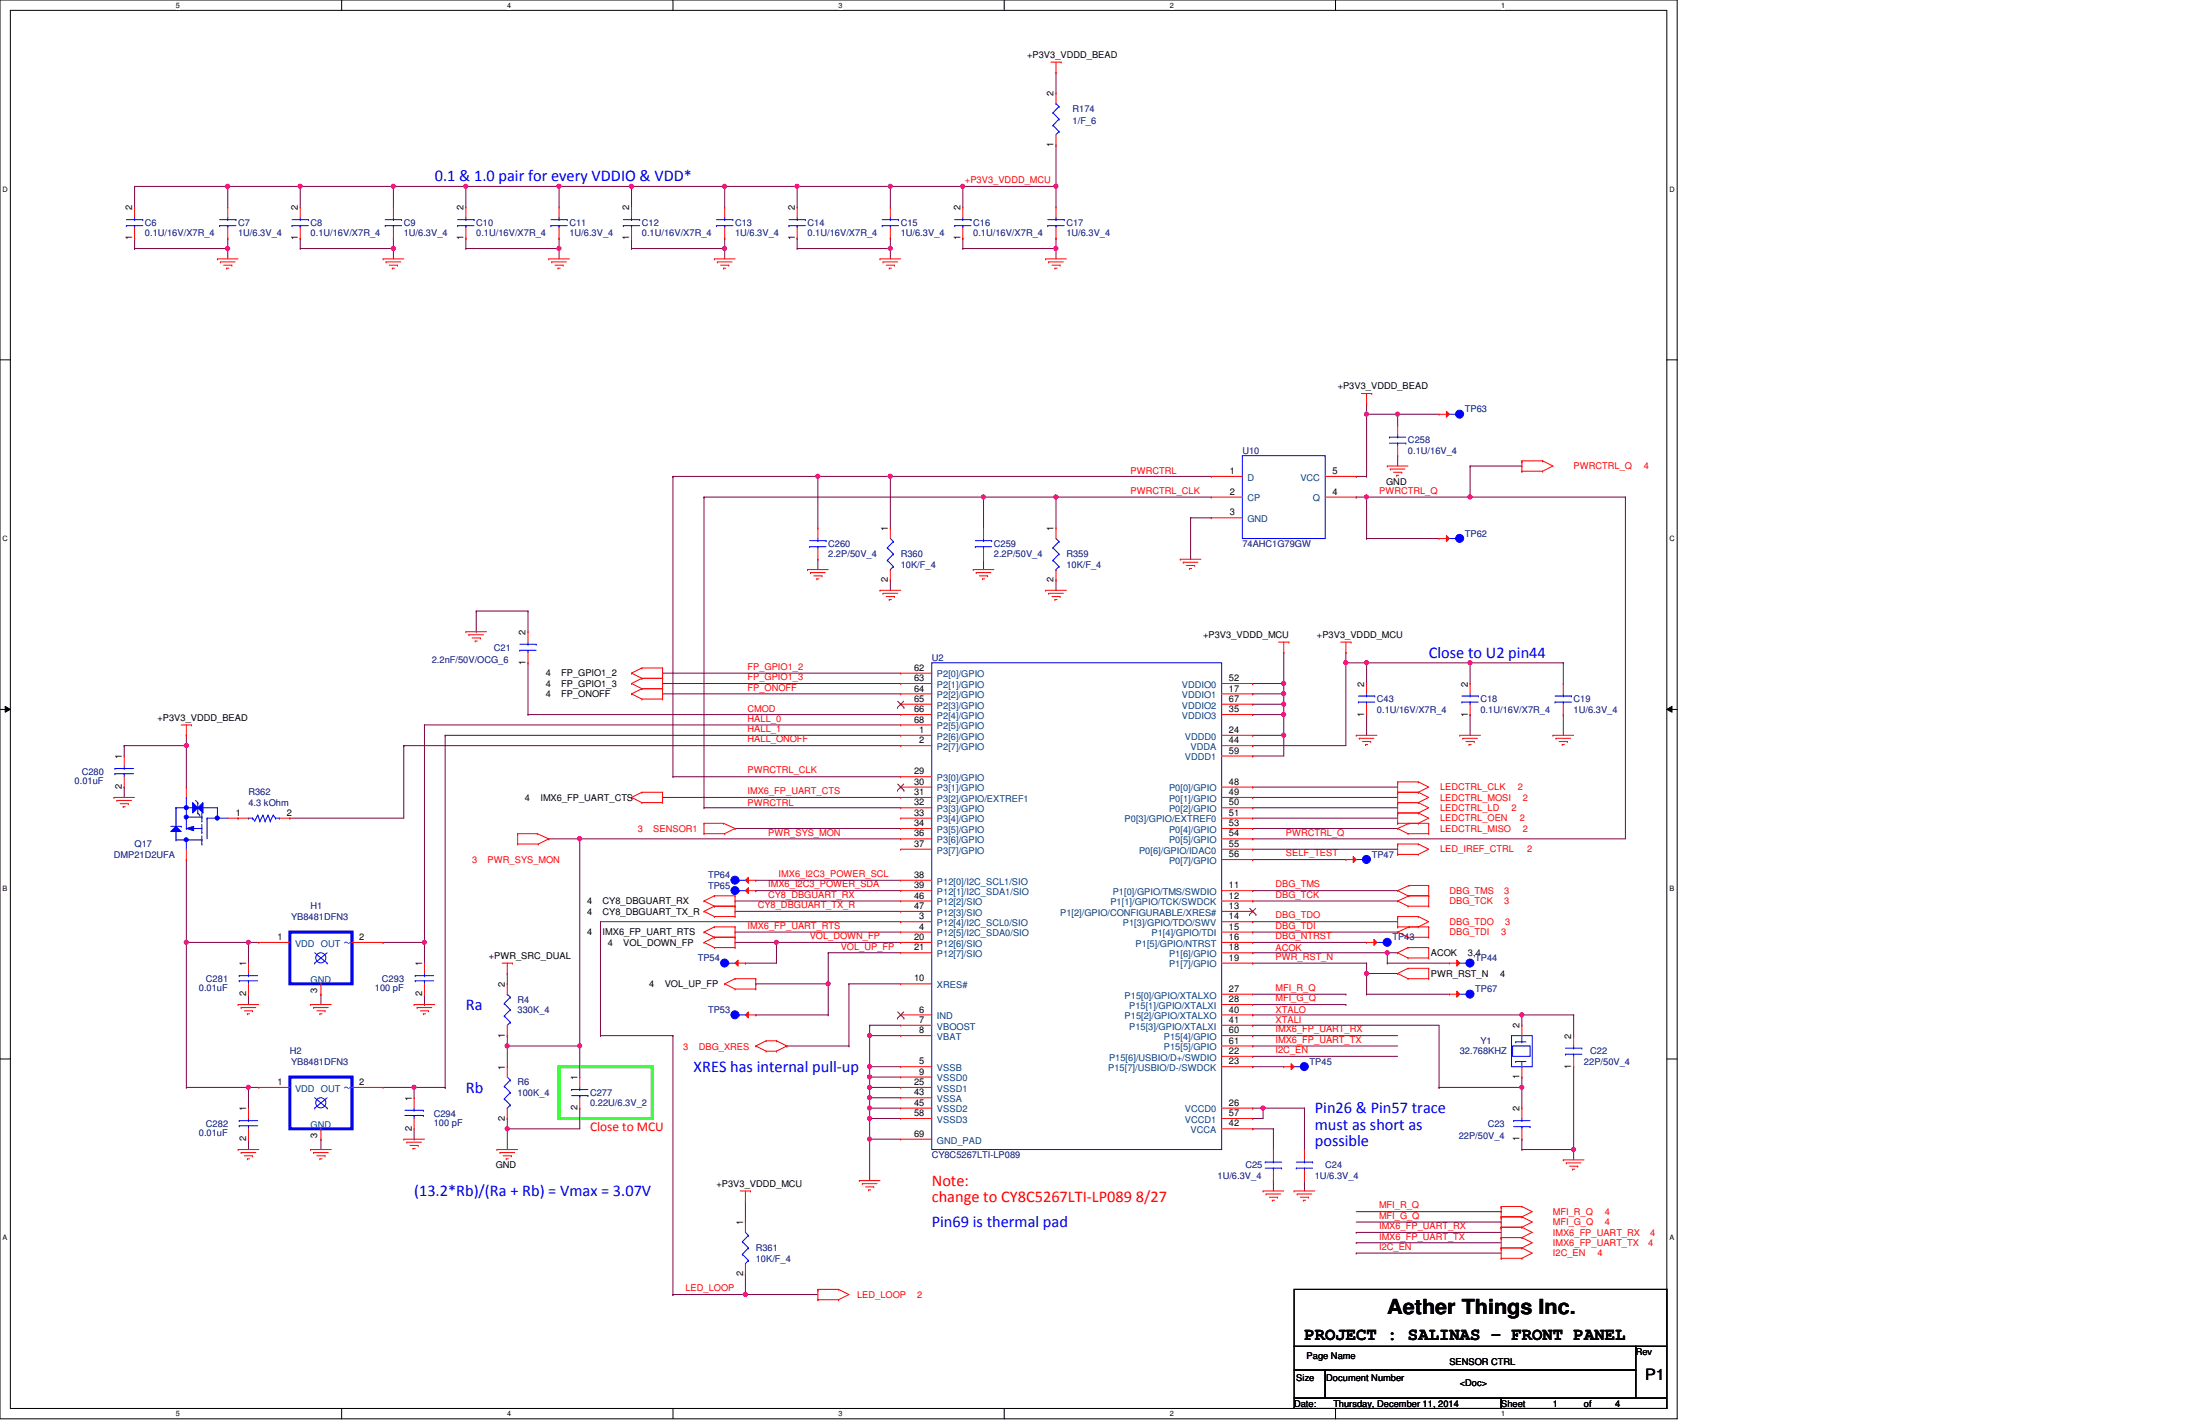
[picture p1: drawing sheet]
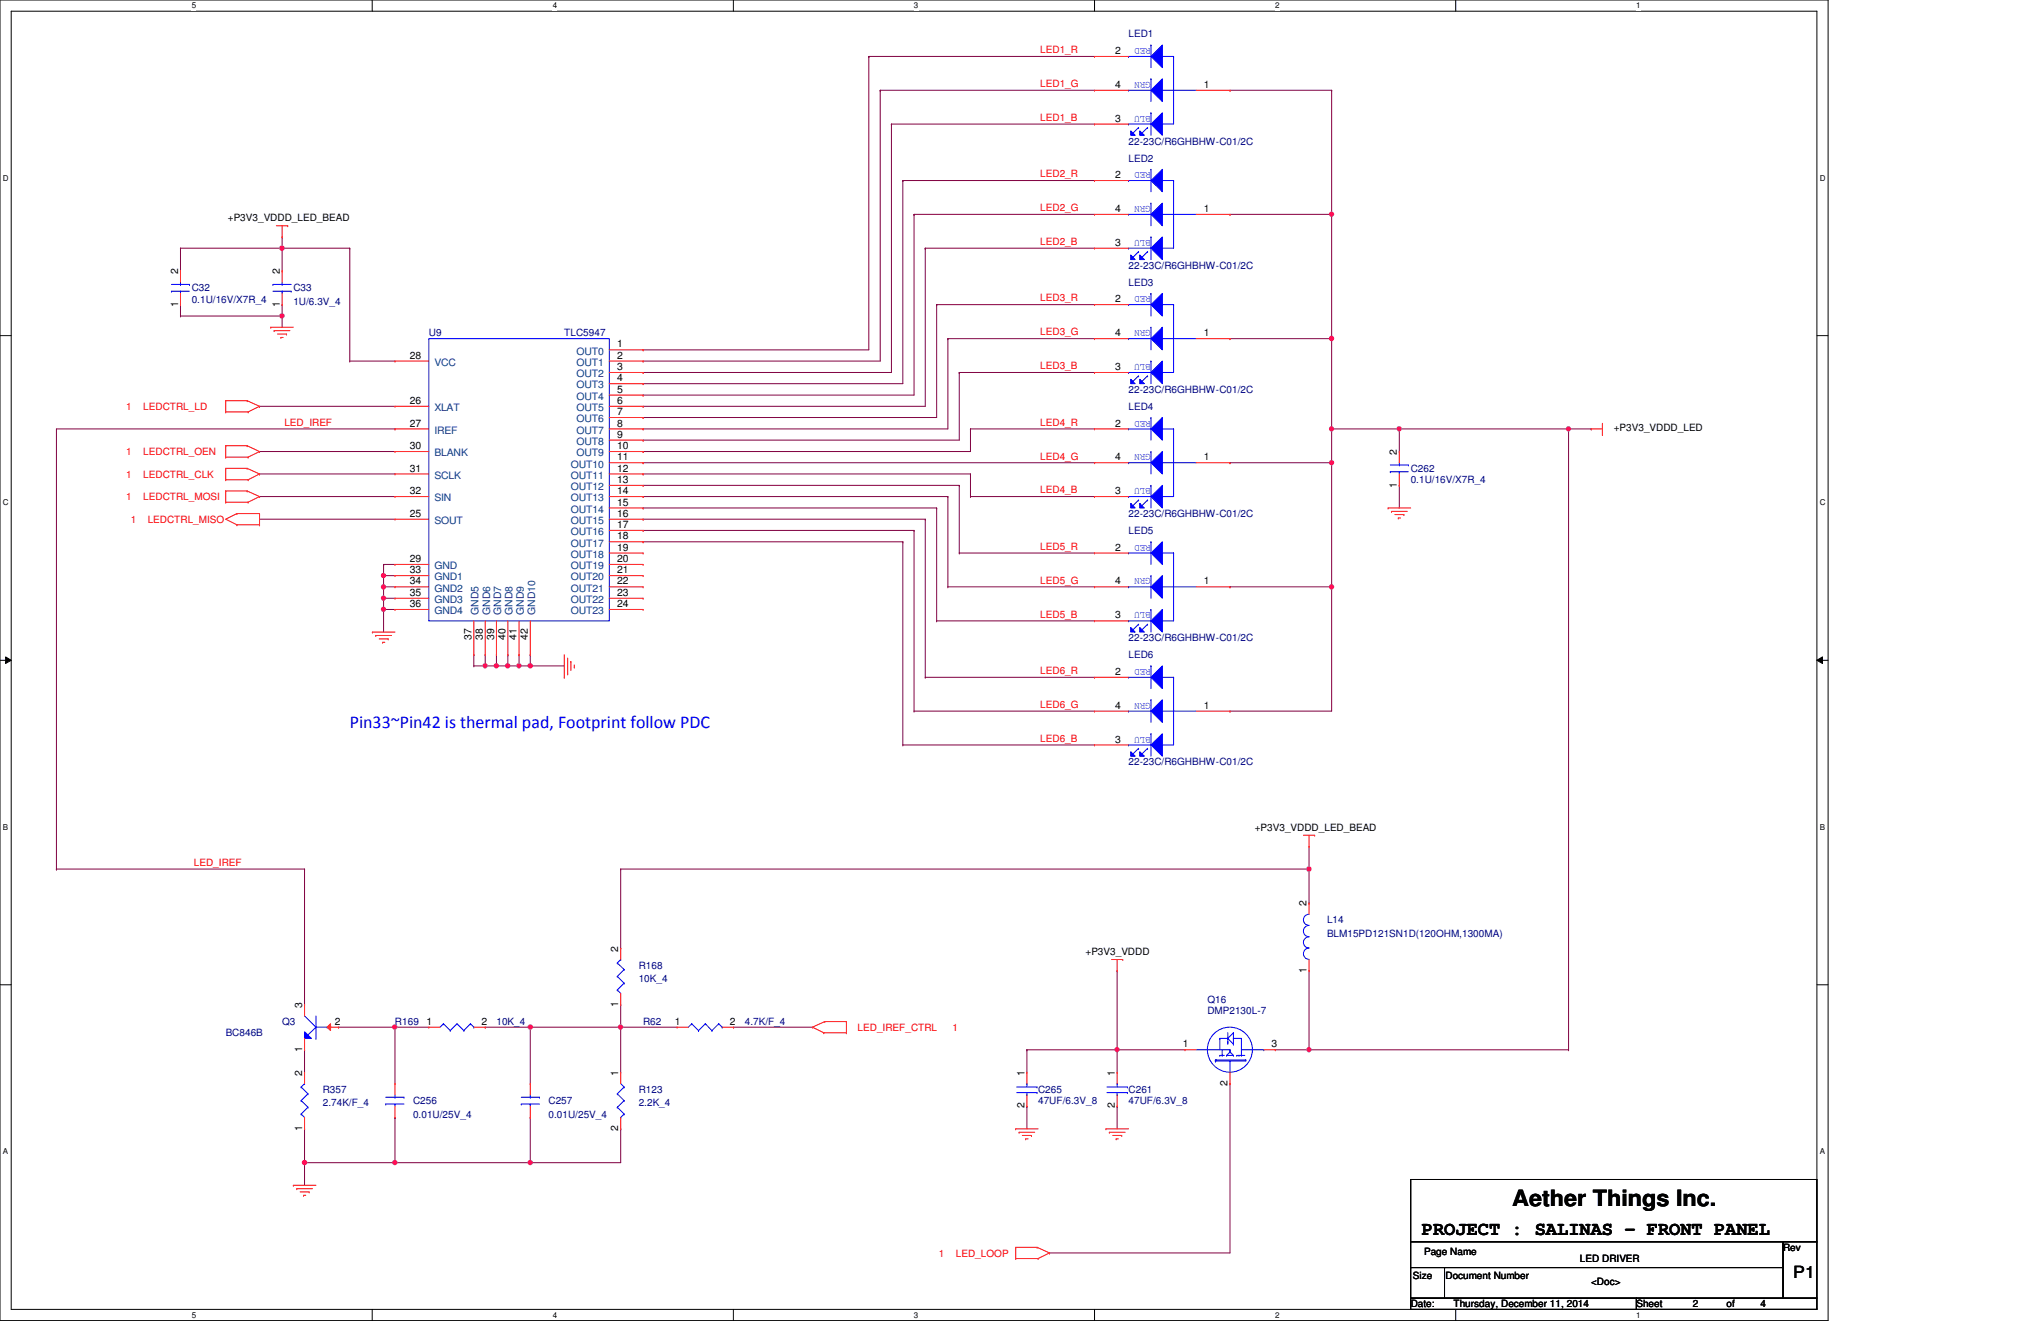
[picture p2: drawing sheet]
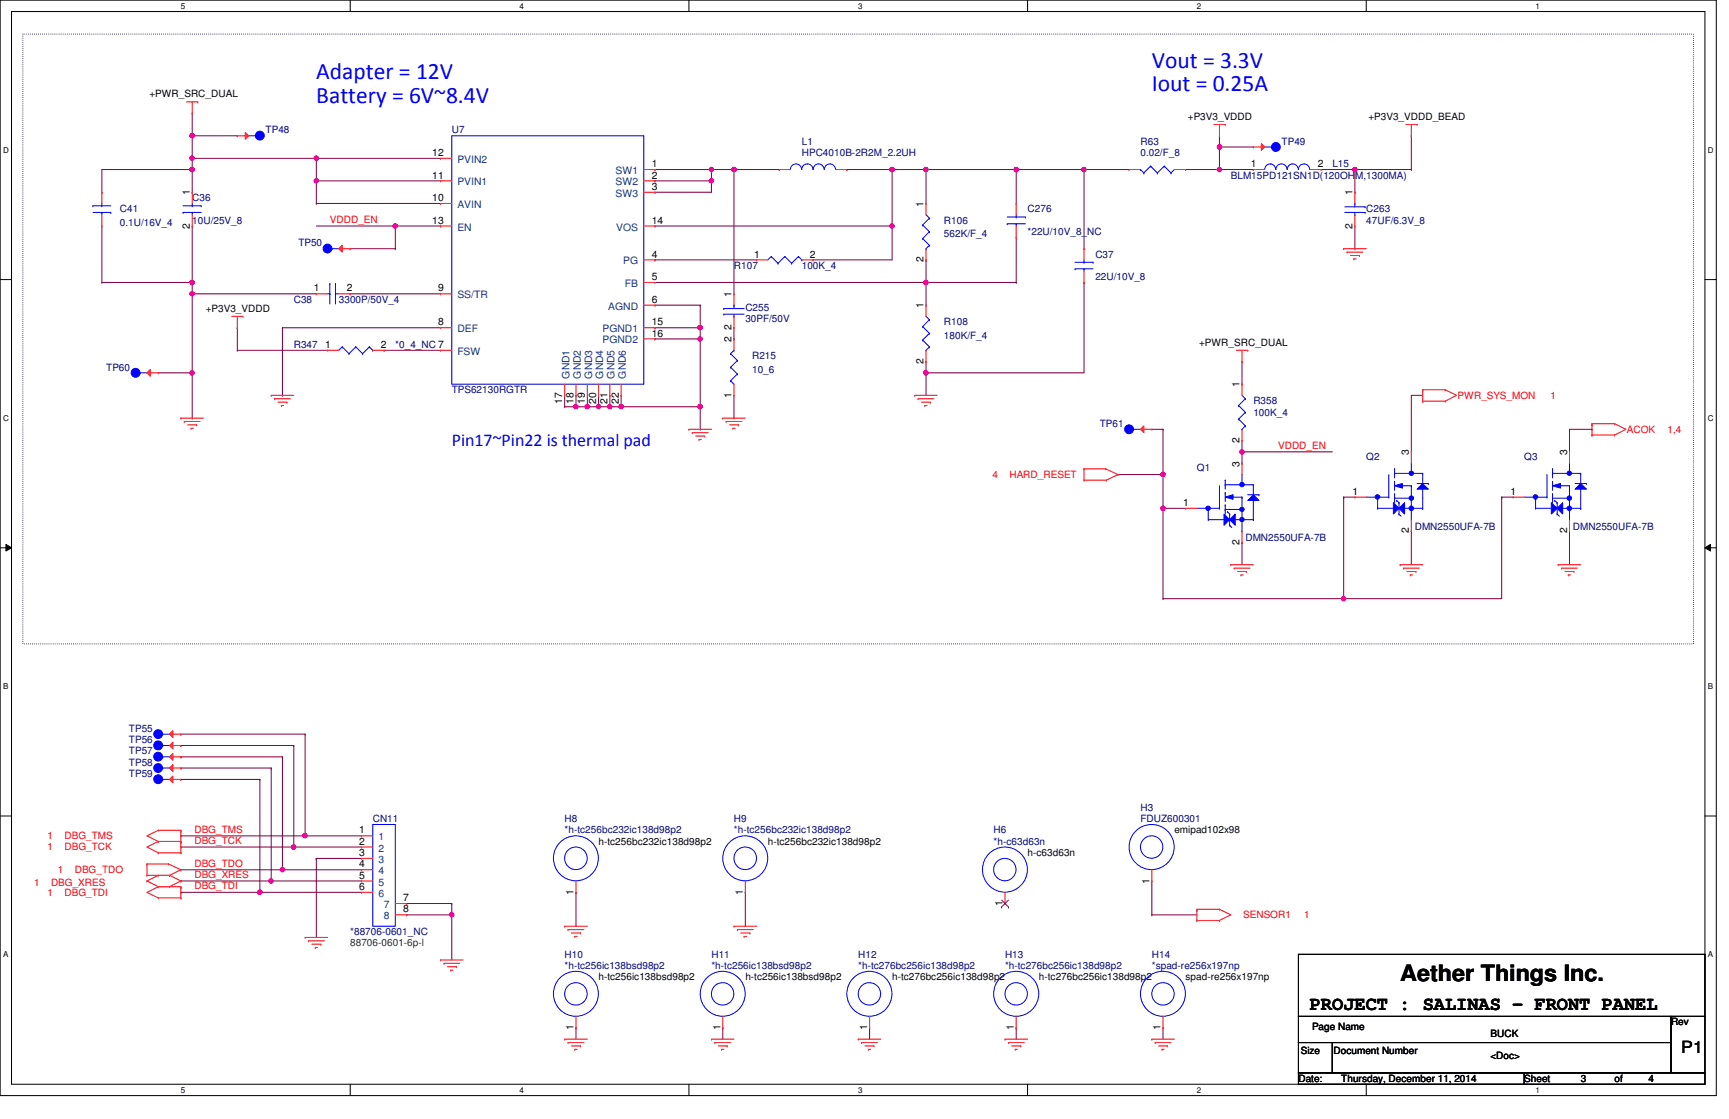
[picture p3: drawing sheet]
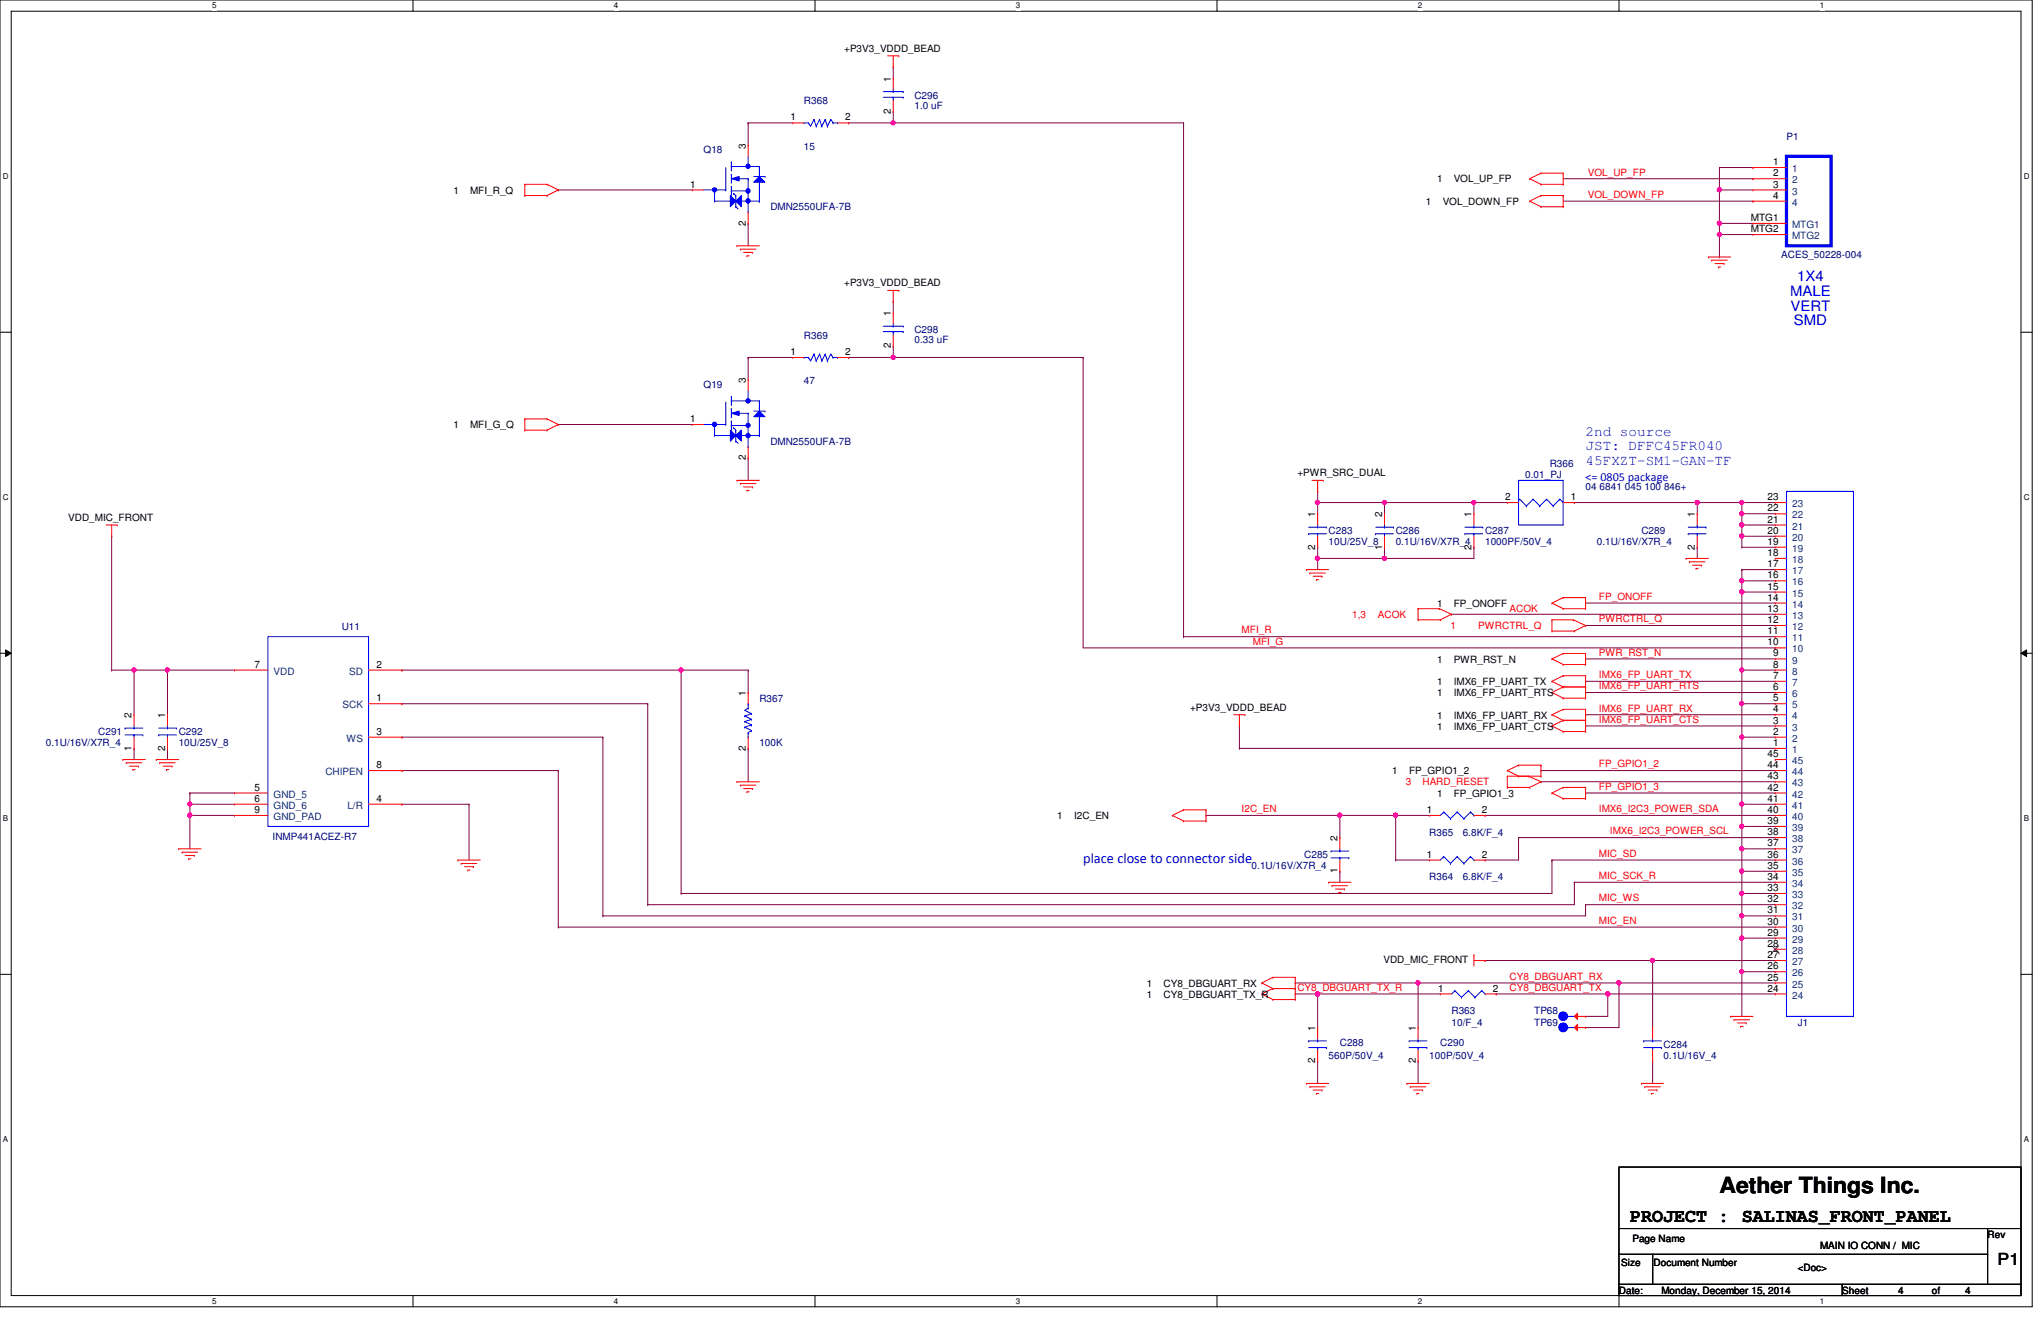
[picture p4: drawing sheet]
# OrCAD Capture schematic SALINAS_FRONT_PANEL_P1_20141215.DSN

## Sheets
1 PAGE03 : BUCK-BOOST: size B; title: BUCK; rev: P1
2 PAGE02 : LED DRIVER: size Custom; title: LED DRIVER
3 PAGE01 : SENSOR CTRL: size Custom; title: SENSOR CTRL
4 PAGE04: MAIN IO CONN /  MIC: size Custom; title: MAIN IO CONN /  MIC

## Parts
sheet PAGE01 : SENSOR CTRL
C6  0.1U/16V/X7R_4  [CC0402]
C7  1U/6.3V_4  [CC0402]
C8  0.1U/16V/X7R_4  [CC0402]
C9  1U/6.3V_4  [CC0402]
C10  0.1U/16V/X7R_4  [CC0402]
C11  1U/6.3V_4  [CC0402]
C12  0.1U/16V/X7R_4  [CC0402]
C13  1U/6.3V_4  [CC0402]
C14  0.1U/16V/X7R_4  [CC0402]
C15  1U/6.3V_4  [CC0402]
C16  0.1U/16V/X7R_4  [CC0402]
C17  1U/6.3V_4  [CC0402]
C18  0.1U/16V/X7R_4  [CC0402]
C19  1U/6.3V_4  [CC0402]
C21  2.2nF/50V/OCG_6  [CC0603]
C22  22P/50V_4  [CC0402]
C23  22P/50V_4  [CC0402]
C24  1U/6.3V_4  [CC0402]
C25  1U/6.3V_4  [CC0402]
C43  0.1U/16V/X7R_4  [CC0402]
C258  0.1U/16V_4  [CC0402]
C259  2.2P/50V_4  [CC0402]
C260  2.2P/50V_4  [CC0402]
C277  0.22U/6.3V_2  [CC0201]
C280  0.01uF  [CAPC1005X55N]
C281  0.01uF  [CAPC1005X55N]
C282  0.01uF  [CAPC1005X55N]
C293  100 pF  [CAPC1005X56N]
C294  100 pF  [CAPC1005X56N]
H1  YB8481DFN3  [DFN_3_500_2000X2000X530_YBN_PWP]
H2  YB8481DFN3  [DFN_3_500_2000X2000X530_YBN_PWP]
Q17  DMP21D2UFA  [X2-DFN0806-3]
R4  330K_4  [RC0402]
R6  100K_4  [RC0402]
R174  1/F_6  [RC0603]
R359  10K/F_4  [RC0402]
R360  10K/F_4  [RC0402]
R361  10K/F_4  [RC0402]
R362  4.3 kOhm  [RESC1005X40N]
TP43  *PAD_NC  [TP2650]
TP44  *PAD_NC  [TP2650]
TP45  *PAD_NC  [TP2650]
TP47  *PAD_NC  [TP2650]
TP53  *PAD_NC  [TP2650]
TP54  *PAD_NC  [TP2650]
TP62  *PAD_NC  [TP2650]
TP63  *PAD_NC  [TP2650]
TP64  *PAD_NC  [TP2650]
TP65  *PAD_NC  [TP2650]
TP67  *PAD_NC  [TP2650]
U2  CY8C5267LTI-LP089  [qfn68-8x8-4-69p-1h]
U10  74AHC1G79GW  [sot353-1-2_125-65-5p]
Y1  32.768KHZ  [xtl-3_2x1_5-2_5]
sheet PAGE02 : LED DRIVER
C32  0.1U/16V/X7R_4  [CC0402]
C33  1U/6.3V_4  [CC0402]
C256  0.01U/25V_4  [CC0402]
C257  0.01U/25V_4  [CC0402]
C261  47UF/6.3V_8  [RC0805]
C262  0.1U/16V/X7R_4  [CC0402]
C265  47UF/6.3V_8  [RC0805]
L14  BLM15PD121SN1D(120OHM,1300MA)  [rc0402]
LED1  22-23C/R6GHBHW-C01/2C  [LED_EVERLIGHT_22-23C]
LED2  22-23C/R6GHBHW-C01/2C  [LED_EVERLIGHT_22-23C]
LED3  22-23C/R6GHBHW-C01/2C  [LED_EVERLIGHT_22-23C]
LED4  22-23C/R6GHBHW-C01/2C  [LED_EVERLIGHT_22-23C]
LED5  22-23C/R6GHBHW-C01/2C  [LED_EVERLIGHT_22-23C]
LED6  22-23C/R6GHBHW-C01/2C  [LED_EVERLIGHT_22-23C]
Q3  BC846B  [d-sot23_213-2_3-1_9]
Q16  DMP2130L-7  [SOT23_213-3_3-2]
R62  4.7K/F_4  [RC0402]
R123  2.2K_4  [RC0402]
R168  10K_4  [RC0402]
R169  10K_4  [RC0402]
R357  2.74K/F_4  [RC0402]
U9  TLC5947  [qfn32-5x5-5-42p-tlv320dac3100]
sheet PAGE03 : BUCK-BOOST
C36  10U/25V_8  [CC0805]
C37  22U/10V_8  [RC0805]
C38  3300P/50V_4  [CC0402]
C41  0.1U/16V_4  [CC0402]
C255  30PF/50V  [CC0402]
C263  47UF/6.3V_8  [RC0805]
C276  *22U/10V_8_NC  [RC0805]
CN11  *88706-0601_NC  [88706-0601-6p-l]
H3  FDUZ600301  [emipad102x98]
H6  *h-c63d63n  [h-c63d63n]
H8  *h-tc256bc232ic138d98p2  [h-tc256bc232ic138d98p2]
H9  *h-tc256bc232ic138d98p2  [h-tc256bc232ic138d98p2]
H10  *h-tc256ic138bsd98p2  [h-tc256ic138bsd98p2]
H11  *h-tc256ic138bsd98p2  [h-tc256ic138bsd98p2]
H12  *h-tc276bc256ic138d98p2  [h-tc276bc256ic138d98p2]
H13  *h-tc276bc256ic138d98p2  [h-tc276bc256ic138d98p2]
H14  *spad-re256x197np  [spad-re256x197np]
L1  HPC4010B-2R2M_2.2UH  [l2x2-1h-2p]
L15  BLM15PD121SN1D(120OHM,1300MA)  [rc0402]
Q1  DMN2550UFA-7B  [X2-DFN0806-3]
Q2  DMN2550UFA-7B  [X2-DFN0806-3]
R63  0.02/F_8  [RC0805]
R106  562K/F_4  [RC0402]
R107  100K_4  [RC0402]
R108  180K/F_4  [RC0402]
R215  10_6  [RC0603]
R347  *0_4_NC  [RC0402]
R358  100K_4  [RC0402]
TP48  *PAD_NC  [TP2650]
TP49  *PAD_NC  [TP2650]
TP50  *PAD_NC  [TP2650]
TP55  *PAD_NC  [TP2650]
TP56  *PAD_NC  [TP2650]
TP57  *PAD_NC  [TP2650]
TP58  *PAD_NC  [TP2650]
TP59  *PAD_NC  [TP2650]
TP60  *PAD_NC  [TP2650]
TP61  *PAD_NC  [TP2650]
U7  TPS62130RGTR  [qfn16-3x3-5-22p-tps62133rgt]
sheet PAGE04: MAIN IO CONN /  MIC
C283  10U/25V_8  [CC0805]
C284  0.1U/16V_4  [CC0402]
C285  0.1U/16V/X7R_4  [CC0402]
C286  0.1U/16V/X7R_4  [CC0402]
C287  1000PF/50V_4  [CC0402]
C288  560P/50V_4  [CC0402]
C289  0.1U/16V/X7R_4  [CC0402]
C290  100P/50V_4  [CC0402]
C291  0.1U/16V/X7R_4  [CC0402]
C292  10U/25V_8  [CC0805]
C296  1.0 uF  [CAPC1005X55N]
C298  0.33 uF  [CAPC1005X55N]
J1  04 6841 045 100 846+  [046841045100846-45p-ldh]
P1  ACES_50228-004
Q18  DMN2550UFA-7B  [X2-DFN0806-3]
Q19  DMN2550UFA-7B  [X2-DFN0806-3]
R363  10/F_4  [RC0402]
R364  6.8K/F_4  [RC0402]
R365  6.8K/F_4  [RC0402]
R366  0.01_PJ  [rc0805]
R367  100K  [RESC1005X40N]
R368  15  [RESC1005X40N]
R369  47  [RESC1005X40N]
TP68  *PAD_NC  [TP2650]
TP69  *PAD_NC  [TP2650]
U11  INMP441ACEZ-R7  [lga_cav_8_1050_3760x4720x1050_ivs]

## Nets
+P3V3_VDDD: C261.1 C265.1 L15.1 Q16.1(S) R63.1 R347.1 TP49.1
+P3V3_VDDD_BEAD: C258.1 C263.1 C280.1 C296.1 C298.1 J1.1 L15.2 Q17.2(S) R174.2 TP63.1 U10.5(VCC)
+P3V3_VDDD_LED: C262.2 L14.1 LED1.1 LED2.1 LED3.1 LED4.1 LED5.1 LED6.1 Q16.3(D)
+P3V3_VDDD_LED_BEAD: C32.2 C33.2 L14.2 R168.2 U9.28(VCC)
+P3V3_VDDD_MCU: C6.2 C7.1 C8.2 C9.1 C10.2 C11.1 C12.2 C13.1 C14.2 C15.1 C16.2 C17.1 C18.2 C19.1 C43.2 R174.1 R361.1 U2.17(VDDIO1) U2.24(VDDD0) U2.35(VDDIO3) U2.44(VDDA) U2.52(VDDIO0) U2.59(VDDD1) U2.67(VDDIO2)
GND: C6.1 C7.2 C8.1 C9.2 C10.1 C11.2 C12.1 C13.2 C14.1 C15.2 C16.1 C17.2 C18.1 C19.2 C21.2 C22.1 C23.1 C24.2 C25.2 C32.1 C33.1 C36.2 C37.2 C38.1 C41.2 C43.1 C256.1 C256.2 C257.1 C258.2 C259.2 C260.2 C261.2 C262.1 C263.2 C265.2 C277.2 C280.2 C281.2 C282.2 C283.2 C284.2 C285.1 C286.1 C287.2 C288.2 C289.2 C290.2 C291.1 C292.2 C293.2 C294.2 CN11.3 CN11.7 CN11.8 H1.3(GND) H2.3(GND) H8.1(GND) H9.1(GND) H10.1(GND) H11.1(GND) H12.1(GND) H13.1(GND) H14.1(GND) J1.2 J1.5 J1.8 J1.15 J1.16 J1.17 J1.26 J1.29 J1.31 J1.33 J1.35 J1.37 J1.39 J1.41 P1.1 P1.3 P1.MTG1 P1.MTG2 Q1.2(S) Q2.2(S) Q3.2(S) Q18.2(S) Q19.2(S) R6.2 R108.2 R123.2 R169.1 R215.1 R357.1 R359.2 R360.2 R367.2 TP60.1 U2.5(VSSB) U2.7(VBOOST) U2.8(VBAT) U2.9(VSSD0) U2.25(VSSD1) U2.43(VSSA) U2.45(VSSD2) U2.58(VSSD3) U2.69(GND_PAD) U7.6(AGND) U7.8(DEF) U7.15(PGND1) U7.16(PGND2) U7.17(GND1) U7.18(GND2) U7.19(GND3) U7.20(GND4) U7.21(GND5) U7.22(GND6) U9.29(GND) U9.33(GND1) U9.34(GND2) U9.35(GND3) U9.36(GND4) U9.37(GND5) U9.38(GND6) U9.39(GND7) U9.40(GND8) U9.41(GND9) U9.42(GND10) U10.3(GND) U11.4(L/R) U11.5(GND) U11.6(GND) U11.9(GND_PAD)
VDD_MIC_FRONT: C284.1 C291.2 C292.1 J1.27 U11.7(VDD)
VDDD_EN: Q1.3(D) R358.2 TP50.1 U7.13(EN)
+PWR_SRC_DUAL: C36.1 C41.1 C283.1 C286.2 C287.1 R4.2 R358.1 R366.2 TP48.1 U7.10(AVIN) U7.11(PVIN1) U7.12(PVIN2)
ACOK: J1.13 Q3.3(D) TP44.1 U2.18(P1[6]/GPIO) U9.27(IREF)
CMOD: C21.1 U2.66(P2[4]/GPIO)
CY8_DBGUART_RX: C290.1 J1.25 TP69.1 U2.46(P12[2]/SIO)
CY8_DBGUART_TX: J1.24 R363.2 TP68.1
CY8_DBGUART_TX_R: C288.1 R363.1 U2.47(P12[3]/SIO)
DBG_NTRST: TP43.1 U2.16(P1[5]/GPIO/NTRST)
DBG_TCK: CN11.2 TP56.1 U2.12(P1[1]/GPIO/TCK/SWDCK)
DBG_TDI: CN11.6 TP59.1 U2.15(P1[4]/GPIO/TDI)
DBG_TDO: CN11.4 TP57.1 U2.14(P1[3]/GPIO/TDO/SWV)
DBG_TMS: CN11.1 TP55.1 U2.11(P1[0]/GPIO/TMS/SWDIO)
DBG_XRES: CN11.5 TP58.1 U2.10(XRES#)
FP_GPIO1_2: J1.44 U2.62(P2[0]/GPIO)
FP_GPIO1_3: J1.42 U2.63(P2[1]/GPIO)
FP_ONOFF: J1.14 U2.64(P2[2]/GPIO)
HALL_0: C293.1 H1.2(OUT) U2.68(P2[5]/GPIO)
HALL_1: C294.1 H2.2(OUT) U2.1(P2[6]/GPIO)
HALL_ONOFF: R362.2 U2.2(P2[7]/GPIO)
HARD_RESET: J1.43 Q1.1(G) Q2.1(G) Q3.1(G) R357.2 TP61.1
I2C_EN: C285.2 R364.1 R365.1 U2.22(P15[6]/USBIO/D+/SWDIO)
IMX6_FP_UART_CTS: J1.3 U2.31(P3[2]/GPIO/EXTREF1)
IMX6_FP_UART_RTS: J1.6 U2.4(P12[5]/I2C_SDA0/SIO)
IMX6_FP_UART_RX: J1.4 U2.60(P15[4]/GPIO)
IMX6_FP_UART_TX: J1.7 U2.61(P15[5]/GPIO)
IMX6_I2C3_POWER_SCL: TP64.1 U2.38(P12[0]/I2C_SCL1/SIO)
IMX6_I2C3_POWER_SCL (page PAGE04: MAIN IO CONN /  MIC): J1.38 R364.2
IMX6_I2C3_POWER_SDA: TP65.1 U2.39(P12[1]/I2C_SDA1/SIO)
IMX6_I2C3_POWER_SDA (page PAGE04: MAIN IO CONN /  MIC): J1.40 R365.2
LED1_B: LED1.3 U9.3(OUT2)
LED1_G: LED1.4 U9.2(OUT1)
LED1_R: LED1.2 U9.1(OUT0)
LED2_B: LED2.3 U9.6(OUT5)
LED2_G: LED2.4 U9.5(OUT4)
LED2_R: LED2.2 U9.4(OUT3)
LED3_B: LED3.3 U9.9(OUT8)
LED3_G: LED3.4 U9.8(OUT7)
LED3_R: LED3.2 U9.7(OUT6)
LED4_B: LED4.3 U9.12(OUT11)
LED4_G: LED4.4 U9.11(OUT10)
LED4_R: LED4.2 U9.10(OUT9)
LED5_B: LED5.3 U9.15(OUT14)
LED5_G: LED5.4 U9.14(OUT13)
LED5_R: LED5.2 U9.13(OUT12)
LED6_B: LED6.3 U9.18(OUT17)
LED6_G: LED6.4 U9.17(OUT16)
LED6_R: LED6.2 U9.16(OUT15)
LED_IREF_CTRL: R62.2 U2.55(P0[6]/GPIO/IDAC0)
LED_LOOP: Q16.2(G) R361.2 U2.3(P12[4]/I2C_SCL0/SIO)
LEDCTRL_CLK: U2.48(P0[0]/GPIO) U9.31(SCLK)
LEDCTRL_LD: U2.50(P0[2]/GPIO) U9.26(XLAT)
LEDCTRL_MISO: U2.53(P0[4]/GPIO) U9.25(SOUT)
LEDCTRL_MOSI: U2.49(P0[1]/GPIO) U9.32(SIN)
LEDCTRL_OEN: U2.51(P0[3]/GPIO/EXTREF0) U9.30(BLANK)
MFI_G: C298.2 J1.10 R369.2
MFI_G_Q: Q19.1(G) U2.28(P15[1]/GPIO/XTALXI)
MFI_R: C296.2 J1.11 R368.2
MFI_R_Q: Q18.1(G) U2.27(P15[0]/GPIO/XTALXO)
MIC_EN: J1.30 U11.8(CHIPEN)
MIC_SCK_R: J1.34 U11.1(SCK)
MIC_SD: J1.36 R367.1 U11.2(SD)
MIC_WS: J1.32 U11.3(WS)
PWR_RST_N: J1.9 TP67.1 U2.19(P1[7]/GPIO)
PWR_SYS_MON: C277.1 Q2.3(D) R4.1 R6.1 U2.36(P3[6]/GPIO)
PWRCTRL: C259.1 C260.1 R359.1 R360.1 U2.29(P3[0]/GPIO) U2.32(P3[3]/GPIO) U10.1(D) U10.2(CP)
PWRCTRL_Q: J1.12 TP62.1 U2.54(P0[5]/GPIO) U10.4(Q)
SELF_TEST: TP47.1 U2.56(P0[7]/GPIO)
SENSOR1: H3.1(GND) U2.34(P3[5]/GPIO)
VOL_DOWN_FP: P1.4 TP54.1 U2.20(P12[6]/SIO)
VOL_UP_FP: P1.2 TP53.1 U2.21(P12[7]/SIO)
XTALI: C23.2 U2.41(P15[3]/GPIO/XTALXI) Y1.1
XTALO: C22.2 U2.40(P15[2]/GPIO/XTALXO) Y1.2
N9465180: C24.1 U2.26(VCCD0) U2.57(VCCD1)
N9465217: C25.1 U2.42(VCCA)
N16262046: C257.2 R62.1 R123.1 R168.1 R169.2
N16445343: TP45.1 U2.23(P15[7]/USBIO/D-/SWDCK)
N16817377: C37.1 C276.1 L1.1 R63.2 R106.1 R107.2 U7.14(VOS)
N16817397: R347.2 U7.7(FSW)
N16817407: C255.1 L1.2 U7.1(SW1) U7.2(SW2) U7.3(SW3)
N16817419: C255.2 R215.2
N16817441: C276.2 R106.2 R108.1 U7.5(FB)
N16817741: C38.2 U7.9(SS/TR)
N16817767: R107.1 U7.4(PG)
N16865405: C281.1 C282.1 H1.1(VDD) H2.1(VDD) Q17.3(D)
N16893448: C289.1 J1.19 J1.20 J1.21 J1.22 J1.23 R366.1
N16900485: Q17.1(G) R362.1
N16904197: Q18.3(D) R368.1
N16904700: Q19.3(D) R369.1

Not connected (* = marked no-connect by the designer): H6 1(GND)*; J1 18 28* 45; U2 6(IND)* 13(P1[2]/GPIO/CONFIGURABLE/XRES#)* 30(P3[1]/GPIO)* 33(P3[4]/GPIO) 37(P3[7]/GPIO) 65(P2[3]/GPIO)*; U9 19(OUT18) 20(OUT19) 21(OUT20) 22(OUT21) 23(OUT22) 24(OUT23)

## Notes on the sheets
sheet 1
- Vout = 3.3V
  Iout = 0.25A
- Adapter = 12V
  Battery = 6V~8.4V
- Pin17~Pin22 is thermal pad
sheet 2
- Pin33~Pin42 is thermal pad, Footprint follow PDC
sheet 3
- 0.1 & 1.0 pair for every VDDIO & VDD*
- Close to U2 pin44
- Ra
- XRES has internal pull-up
- Rb
- Pin26 & Pin57 trace
  must as short as
  possible
- Close to MCU
- Note:
  change to CY8C5267LTI-LP089 8/27
- (13.2*Rb)/(Ra + Rb) = Vmax = 3.07V
- Pin69 is thermal pad
sheet 4
- 2nd source
  JST: DFFC45FR040
  45FXZT-SM1-GAN-TF
- <= 0805 package
- place close to connector side
